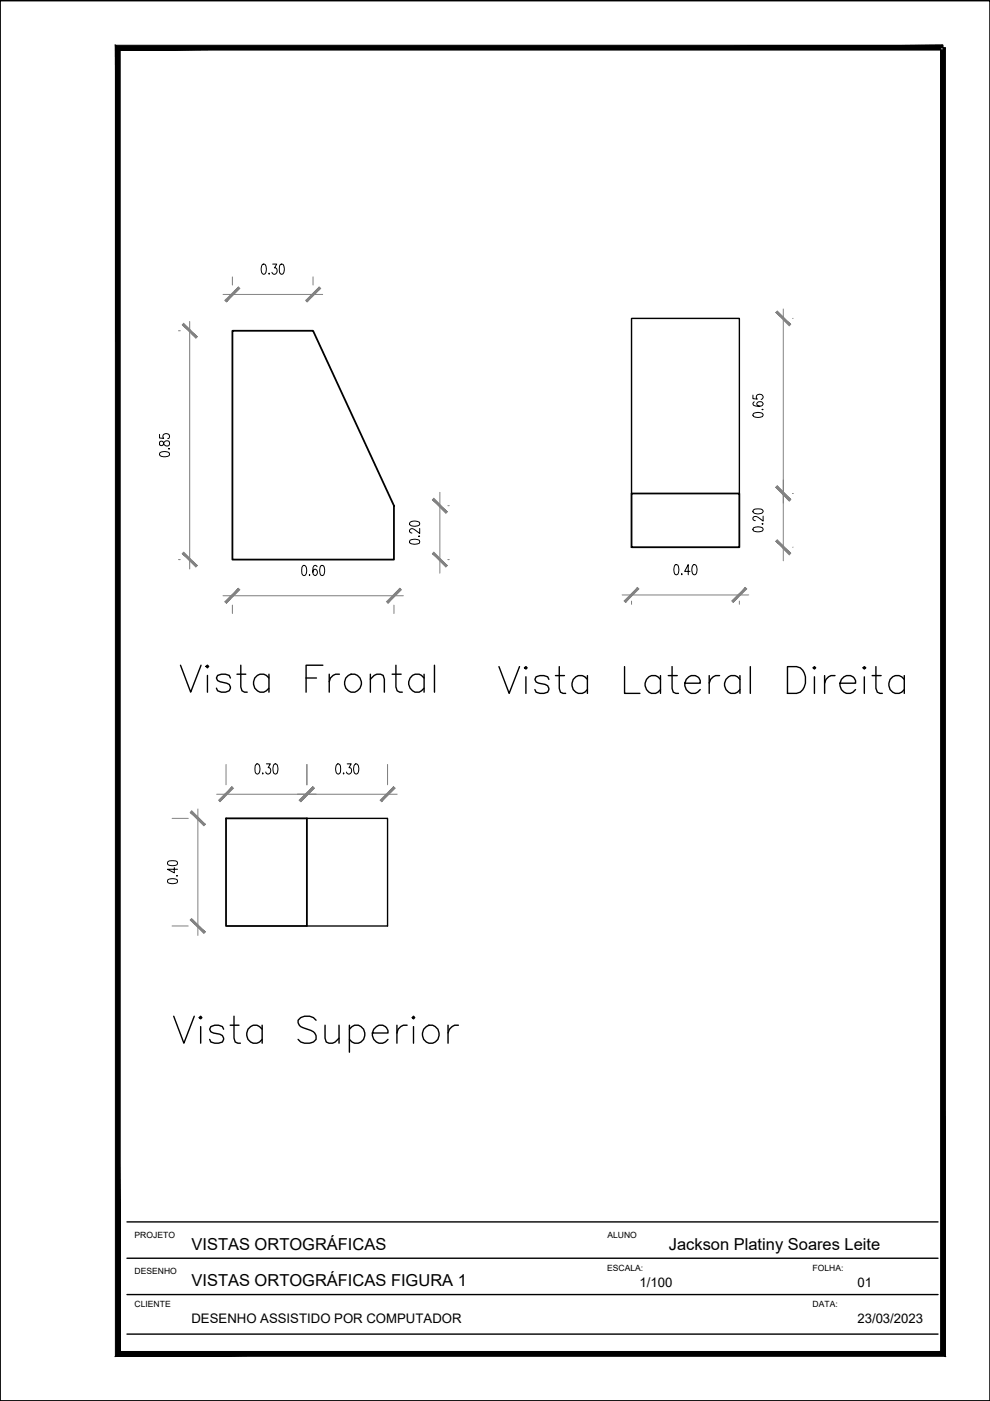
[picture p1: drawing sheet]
<svg xmlns="http://www.w3.org/2000/svg" width="210mm" height="297mm" viewBox="0 0 210 297" stroke-linecap="round" stroke-linejoin="round" font-family="sans-serif">
<!-- layer: A-PARED -->
<path d="M0 .1h209.9v296.9h-209.9zM49.3 70.1h17.1l17.1 37.1v11.4h-34.2zM133.9 104.6h22.9v11.4h-22.9zM47.9 173.5h17.2v22.8h-17.2z" fill="none" stroke="#000" stroke-width=".38"/>
<!-- layer: A-MURETA -->
<path d="M133.9 104.6v-37.1h22.9v37.1M65.1 173.5h17.1v22.8h-17.1" fill="none" stroke="#000" stroke-width=".3"/>
<!-- layer: A-COTAS -->
<g fill="none" stroke="#808080" stroke-width=".21">
<path d="M49.3 58.7v1.7M66.4 58.7v1.7M37.8 70.1h.4M40.2 68.1v52.5M47.3 62.4h21.1M166.1 65.5v41.1M168.1 67.5h.1M37.8 118.6h.4M93.3 104.4v17.1M95 118.6h.2M95 107.2h.2M166.1 101.8v17.1"/>
<path d="M168.1 104.6h.1M168.1 116h.1M47.3 126.3h38.2M49.3 128.3v1.8M83.5 128.3v1.8M131.9 126.1h26.8M133.9 127.5v.6M156.8 127.5v.6M36.5 173.5h3.4M42 171.5v26.8M45.9 168.4h38.3M47.9 162.1v4.3"/>
<path d="M65.1 162.1v4.3M82.2 162.1v4.3M36.5 196.3h3.4"/>
</g>
<!-- layer: 0 -->
<g fill="#808080" stroke="#808080" stroke-width=".21">
<path d="M50.5 124.7l-2.5 3.2 2.8-2.9zM47.7 127.6l2.8-2.9-2.5 3.2z"/>
<path d="M82 127.6l.3 .3 2.5-3.2zM84.8 124.7l.3 .3-2.8 2.9z"/>
<path d="M38.9 117.1l-.2 .3 3.1 2.5zM38.7 117.4l3.1 2.5-.3 .3z"/>
<path d="M38.7 68.9l2.8 2.8 .3-.3zM38.9 68.6l2.9 2.8-3.1-2.5z"/>
<path d="M50.5 60.9l-2.5 3.1 2.8-2.8zM47.7 63.7l2.8-2.8-2.5 3.1z"/>
<path d="M64.8 63.7l.3 .3 2.6-3.1zM67.7 60.9l.3 .3-2.9 2.8z"/>
<path d="M92 105.6l-.3 .3 3.1 2.6zM91.7 105.9l3.1 2.6-.3 .3z"/>
<path d="M91.7 117.4l2.8 2.8 .3-.3zM91.7 117.4l.3-.3 2.8 2.8z"/>
<path d="M135.2 124.6l-2.6 3.1 2.9-2.8zM135.2 124.6l-2.6 3.1-.3-.3z"/>
<path d="M155.2 127.4l.2 .3 2.6-3.1zM158 124.6l.3 .3-2.9 2.8z"/>
<path d="M164.8 103l-.3 .3 3.1 2.6zM164.5 103.3l3.1 2.6-.3 .3z"/>
<path d="M164.5 114.8l2.8 2.8 .3-.3zM164.5 114.8l.3-.3 2.8 2.8z"/>
<path d="M164.5 66.2l2.8 2.9 .3-.3zM164.5 66.2l.3-.3 2.8 2.9z"/>
<path d="M164.8 103l-.3 .3 3.1 2.6zM164.5 103.3l3.1 2.6-.3 .3z"/>
<path d="M49.2 166.8l-2.5 3.2 2.8-2.9zM49.2 166.8l-2.5 3.2-.3-.3z"/>
<path d="M63.5 169.7l.3 .3 2.5-3.2zM66.3 166.8l.3 .3-2.8 2.9z"/>
<path d="M40.6 194.8l-.3 .3 3.2 2.5zM40.3 195.1l3.2 2.5-.3 .3z"/>
<path d="M40.3 172.2l2.9 2.9 .3-.3zM40.6 171.9l2.9 2.9-3.2-2.6z"/>
<path d="M66.3 166.8l-2.5 3.2 2.8-2.9zM63.5 169.7l2.8-2.9-2.5 3.2z"/>
<path d="M80.6 169.7l.3 .3 2.5-3.2zM83.4 166.8l.4 .3-2.9 2.9z"/>
</g>
<!-- layer: A-COTAS -->
<g fill="none" stroke="#000" stroke-width=".21">
<path d="M55.6 56.1l.4-.1a1.47 1.47 0 0 1 0 2.2h-.2a1.65 1.65 0 0 1-.2-2.1zM57.1 57.9v.3zM57.8 56h.9l-.5 .8a.64 .64 0 0 1 .5 .9 .64 .64 0 0 1-1 .2v-.2M59.4 56.1l.4-.1a1.47 1.47 0 0 1 0 2.2h-.2a1.82 1.82 0 0 1-.2-2.1zM33.8 92.1v.8h.9a.65 .65 0 0 1 .5-1 .65 .65 0 0 1 .6 1l-.2 .1M33.9 96a1.58 1.58 0 0 1 2 .2v.2a1.41 1.41 0 0 1-2.1 0zM33.9 93.6l-.1 .6a.42 .42 0 0 0 .4 .3 .42 .42 0 0 0 .4-.3 .66 .66 0 0 1 .7-.7 .66 .66 0 0 1 .6 .7 .69 .69 0 0 1-.8 .3 .69 .69 0 0 1-.5-.7 .47 .47 0 0 0-.7-.2zM35.9 95.1v.1zM159.6 83.8v.7l1 .1a.54 .54 0 0 1 .1-.9 .66 .66 0 0 1 .9 0 .66 .66 0 0 1 0 .9l-.2 .1M159.8 87.7l.8-.3a.98 .98 0 0 1 1.2 .6 1.33 1.33 0 0 1-1.7 .4l-.5-.4zM159.9 85.2l-.3 .5a1.42 1.42 0 0 0 1.9 .3l.2-.1a.62 .62 0 0 0-.3-.8 .62 .62 0 0 0-.8 .3l-.2 .2a.58 .58 0 0 0 .7 .5M161.6 86.8h.2z"/>
<path d="M87 114.5l.8-.2a1.12 1.12 0 0 1 1.2 .5v.1a1.33 1.33 0 0 1-1.8 .4l-.4-.4zM87 110.7a1.6 1.6 0 0 1 2 .2v.2a1.47 1.47 0 0 1-2.2 0zM88.8 113.7h.2zM89 112v1.1l-1-.8a.62 .62 0 0 0-.8-.2 .62 .62 0 0 0-.4 .6l.5 .3M143.1 119.8l.4-.1a1.33 1.33 0 0 1 .3 1.7l-.1 .3-.4 .2a1.33 1.33 0 0 1-.3-1.8zM146.9 119.8l.4-.1a1.47 1.47 0 0 1 0 2.2h-.1a1.6 1.6 0 0 1-.3-2.1zM159.8 111.9l.8-.2a.98 .98 0 0 1 1.2 .6 1.33 1.33 0 0 1-1.7 .4l-.5-.4zM159.8 108.1l.8-.2a.9 .9 0 0 1 1.2 .6 1.47 1.47 0 0 1-2.2 0zM161.6 111.1h.2zM161.8 109.4v1.1l-1.4-1a.49 .49 0 0 0-.7 .2 .49 .49 0 0 0 .4 .7M64.2 120l.4-.1a1.47 1.47 0 0 1 0 2.1h-.2a1.77 1.77 0 0 1-.2-2zM65.6 121.8v.2z"/>
<path d="M67.2 120.2l-.4-.3a1.77 1.77 0 0 0-.3 2l.3 .1a.69 .69 0 0 0 .5-.6 .69 .69 0 0 0-.5-.7l-.4 .3-.1 .3M68 120l.4-.1a1.33 1.33 0 0 1 .3 1.7l-.1 .3-.4 .1a1.33 1.33 0 0 1-.3-1.7zM144.5 121.7h.1v.2zM146.3 121.1h-1.1l.7-1.4v2.2M54.3 162.1l.4-.1a1.47 1.47 0 0 1 0 2.1h-.2a1.77 1.77 0 0 1-.2-2zM55.6 164h.2l-.1 .1zM56.5 162h.8l-.4 .8a.65 .65 0 0 1 .5 .8 .65 .65 0 0 1-.9 .4l-.2-.3M58.1 162.1l.4-.1a1.33 1.33 0 0 1 .3 1.7l-.1 .3-.4 .1a1.33 1.33 0 0 1-.3-1.7zM71.4 162.1l.4-.1a1.57 1.57 0 0 1 0 2.1h-.2a1.6 1.6 0 0 1-.2-2zM72.8 164h.1v.1zM73.6 162h.9l-.5 .8a.64 .64 0 0 1 .5 .8 .64 .64 0 0 1-1 .3l-.1-.2M75.2 162.1l.4-.1a1.47 1.47 0 0 1 0 2.1h-.2a1.6 1.6 0 0 1-.2-2z"/>
<path d="M35.6 186.5l.8-.2a.93 .93 0 0 1 1.2 .6 1.26 1.26 0 0 1-1.7 .4l-.3-.2zM35.6 182.7l.8-.2a.97 .97 0 0 1 1.2 .4v.2a1.26 1.26 0 0 1-1.7 .4l-.3-.2zM37 183.9v1.2l-1.5-.8h2.1M37.5 185.6v.1z"/>
</g>
<!-- layer: A-PARED -->
<path d="M25.5 10.6h174.4v-1zM24.5 9.6h175.4l-174.4 1zM24.5 9.6l1 276.9v-275.9zM24.5 9.6l1 276.9-1 1.1zM25.5 286.5l-1 1.1 174.9-1.1zM24.5 287.6l174.9-1.1 1 1.1zM199.4 10.1v276.4l1 1.1zM199.4 10.1h1v277.5z" fill="#000" stroke="#000" stroke-width=".21"/>
<!-- layer: AP-LEGEN -->
<path d="M26.9 259.1h172M26.9 274.5h172M26.9 266.8h172M26.9 282.9h172" fill="none" stroke="#000" stroke-width=".3"/>
<text font-size="12.3" x="35.6" y="224.4">Vista Superior</text>
<g font-size="9.7">
<text x="37" y="147.8">Vista Frontal</text>
<text x="104.4" y="148.2">Vista Lateral Direita</text>
</g>
<g font-size="3.5">
<text x="40.6" y="265">VISTAS ORTOGRÁFICAS</text>
<text x="141.8" y="265">Jackson Platiny Soares Leite</text>
<text x="40.6" y="272.7">VISTAS ORTOGRÁFICAS FIGURA 1</text>
</g>
<g font-size="2.8">
<text x="135.6" y="272.9">1/100</text>
<text x="181.8" y="272.9">01</text>
<text x="40.6" y="280.6">DESENHO ASSISTIDO POR COMPUTADOR</text>
<text x="181.8" y="280.6">23/03/2023</text>
</g>
<g font-size="1.8">
<text x="28.5" y="262.5">PROJETO</text>
<text x="128.8" y="262.5">ALUNO</text>
<text x="128.7" y="269.4">ESCALA:</text>
<text x="172.3" y="269.4">FOLHA:</text>
<text x="28.5" y="270.2">DESENHO</text>
<text x="28.5" y="277.1">CLIENTE</text>
<text x="172.3" y="277.1">DATA:</text>
</g>
</svg>
